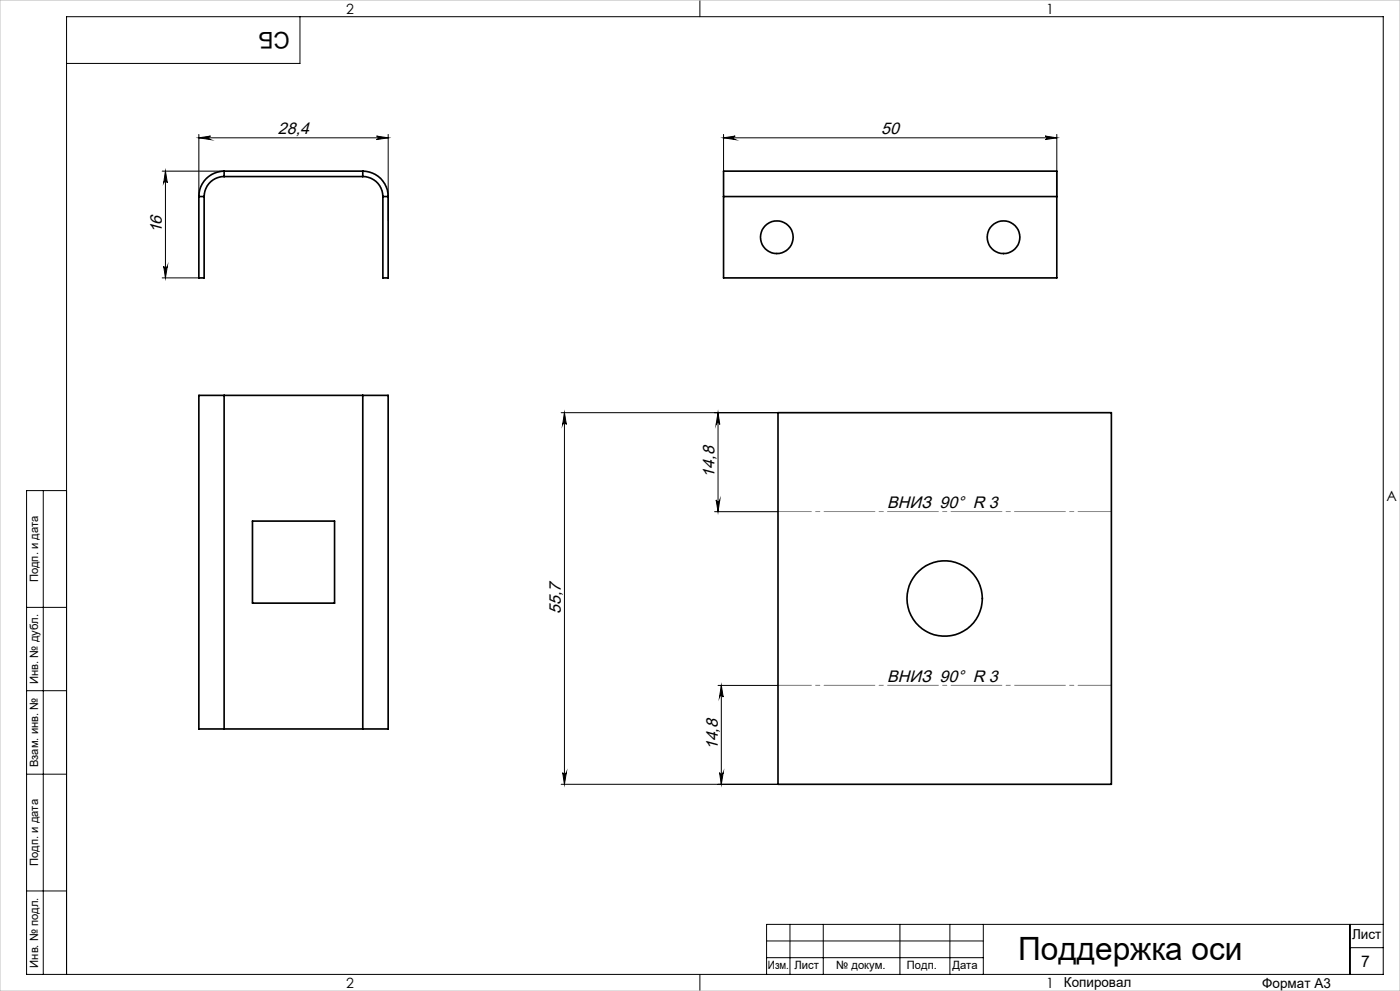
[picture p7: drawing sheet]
<svg xmlns="http://www.w3.org/2000/svg" width="420mm" height="297mm" viewBox="0 0 420 297" stroke-linecap="round" stroke-linejoin="round" font-family="sans-serif">
<g fill="none" stroke="#000" stroke-width=".3">
<path d="M90 5v14h-70M210 0v5M48.6 51.3h18.6M49.6 51.3l.6 3.5a.55 .55 0 0 0-.5-.5 .55 .55 0 0 0-.6 .5zM49.6 51.3v32M59.7 41.3l3.4-.5a.53 .53 0 0 0-.5 .5 .53 .53 0 0 0 .5 .5zM59.7 41.3h56.8M59.7 40.3v18.6M113 40.8l3.5 .5-3.5 .5a.53 .53 0 0 0 .5-.5 .53 .53 0 0 0-.5-.5zM116.5 40.3v25.9M217.1 41.3l3.5-.5a.53 .53 0 0 0-.5 .5 .53 .53 0 0 0 .5 .5zM217.1 40.3v18.6"/>
<path d="M217.1 41.3h99.9M313.5 40.8l3.5 .5-3.5 .5a.53 .53 0 0 0 .5-.5 .53 .53 0 0 0-.5-.5zM317 40.3v18.6M49.1 79.8a.55 .55 0 0 0 .6 .5 .55 .55 0 0 0 .5-.5l-.6 3.5zM48.6 83.3h11.1M168.3 123.7h65.1M169.3 123.7v111.4M169.3 123.7l.6 3.5a.55 .55 0 0 0-.5-.5 .55 .55 0 0 0-.6 .5zM215.4 123.7v29.6M215.4 123.7l.5 3.5a.55 .55 0 0 0-.5-.5 .55 .55 0 0 0-.6 .5zM13 147v145M20 147h-12v145h407v-287h-395v287"/>
<path d="M214.4 153.3h19M214.8 149.8a.55 .55 0 0 0 .6 .6 .55 .55 0 0 0 .5-.6l-.5 3.5zM8 182h12M8 207h12M215.4 205.4h18M216.4 205.4v29.7M216.4 205.4l.6 3.5a.55 .55 0 0 0-.6-.5 .55 .55 0 0 0-.5 .5zM8 232h12M168.3 235.1h65.1M168.8 231.6a.55 .55 0 0 0 .6 .5 .55 .55 0 0 0 .5-.5l-.6 3.5zM215.9 231.6a.55 .55 0 0 0 .5 .5 .55 .55 0 0 0 .6-.5l-.6 3.5zM8 267h12"/>
<path d="M237 277v15M247 277v15M270 277v15M285 277v15M295 277v15M405 277v15M415 277h-185v15M210 292v5M230 282h65M230 287h65M405 284h10"/>
</g>
<path d="M233.4 153.3h100M333.4 205.4h-100" fill="none" stroke="#808080" stroke-width=".3" stroke-dasharray="15.2 1.3 1.3 1.3" stroke-dashoffset="5.2"/>
<path d="M0 0h420v297h-420z" fill="none" stroke="#c0c0c0" stroke-width=".3"/>
<g fill="#000">
<path d="M113 40.8l3.5 .5-3.5 .5a.53 .53 0 0 0 .5-.5 .53 .53 0 0 0-.5-.5zM59.7 41.3l3.4-.5a.53 .53 0 0 0-.5 .5 .53 .53 0 0 0 .5 .5z"/>
<path d="M313.5 40.8l3.5 .5-3.5 .5a.53 .53 0 0 0 .5-.5 .53 .53 0 0 0-.5-.5zM217.1 41.3l3.5-.5a.53 .53 0 0 0-.5 .5 .53 .53 0 0 0 .5 .5z"/>
<path d="M49.1 79.8a.55 .55 0 0 0 .6 .5 .55 .55 0 0 0 .5-.5l-.6 3.5zM49.6 51.3l.6 3.5a.55 .55 0 0 0-.5-.5 .55 .55 0 0 0-.6 .5z"/>
<path d="M214.8 149.8a.55 .55 0 0 0 .6 .6 .55 .55 0 0 0 .5-.6l-.5 3.5zM215.4 123.7l.5 3.5a.55 .55 0 0 0-.5-.5 .55 .55 0 0 0-.6 .5zM215.9 231.6a.55 .55 0 0 0 .5 .5 .55 .55 0 0 0 .6-.5l-.6 3.5zM216.4 205.4l.6 3.5a.55 .55 0 0 0-.6-.5 .55 .55 0 0 0-.5 .5zM168.8 231.6a.55 .55 0 0 0 .6 .5 .55 .55 0 0 0 .5-.5l-.6 3.5zM169.3 123.7l.6 3.5a.55 .55 0 0 0-.5-.5 .55 .55 0 0 0-.6 .5z"/>
</g>
<g fill="none" stroke="#000" stroke-width=".5">
<path d="M59.7 58.9h1.5M59.7 58.9v24.4h1.5v-24.4M67.2 51.3a7.6 7.6 0 0 0-7.5 7.6M67.2 52.9a6 6 0 0 0-6 6M67.2 51.3v1.6M67.2 51.3h41.6M67.2 52.9h41.6M108.8 52.9a6 6 0 0 1 6.1 6M108.8 51.3a7.6 7.6 0 0 1 7.7 7.6M108.8 51.3v1.6M114.9 58.9h1.6M114.9 58.9v24.4h1.6v-24.4"/>
<path d="M217.1 58.9v-7.6h99.9v7.6M217.1 58.9h99.9M217.1 58.9v24.4h99.9v-24.4M67.2 118.5h-7.5v100h7.5M67.2 118.5v100M67.2 118.5h41.6M108.8 118.5h7.7v100h-7.7M108.8 118.5v100M233.4 123.7h100v111.4h-100zM75.7 156.2h24.7v24.6h-24.7zM67.2 218.5h41.6"/>
<circle cx="233.1" cy="71.1" r="4.9"/>
<circle cx="301.1" cy="71.1" r="4.9"/>
<circle cx="283.4" cy="179.4" r="11.3"/>
</g>
<text font-size="9.6" x="305.4" y="287.8">Поддержка оси</text>
<text font-size="6.9" x="86.9" y="9.4" transform="rotate(-180 86.9 9.4)">СБ</text>
<g font-size="5">
<text x="83.4" y="40.2">28,4</text>
<text x="264.4" y="40.2">50</text>
<text x="48.6" y="70" transform="rotate(-90 48.6 70)">16</text>
<text x="214.3" y="143.2" transform="rotate(-90 214.3 143.2)">14,8</text>
<text x="266.2" y="152.2">ВНИЗ 90° R 3</text>
<text x="168.3" y="184" transform="rotate(-90 168.3 184)">55,7</text>
<text x="266.2" y="204.3">ВНИЗ 90° R 3</text>
<text x="215.4" y="224.9" transform="rotate(-90 215.4 224.9)">14,8</text>
</g>
<text font-size="4.8" x="408.3" y="289.7">7</text>
<g font-size="4.2">
<text x="103.8" y="4.2">2</text>
<text x="313.8" y="4.2">1</text>
<text x="415.9" y="150.2">A</text>
<text x="103.8" y="296.2">2</text>
<text x="313.8" y="296.2">1</text>
</g>
<g font-size="4.1">
<text x="405.6" y="281.5">Лист</text>
<text x="319.2" y="295.9">Копировал</text>
<text x="378.7" y="296">Формат А3</text>
</g>
<g font-size="3.4">
<text x="11.4" y="174.5" transform="rotate(-90 11.4 174.5)">Подп. и дата</text>
<text x="11.4" y="205" transform="rotate(-90 11.4 205)">Инв. № дубл.</text>
<text x="11.4" y="229.9" transform="rotate(-90 11.4 229.9)">Взам. инв. №</text>
<text x="11.4" y="259.5" transform="rotate(-90 11.4 259.5)">Подп. и дата</text>
<text x="11.4" y="290" transform="rotate(-90 11.4 290)">Инв. № подл.</text>
<text x="230.4" y="290.4">Изм.</text>
<text x="238.3" y="290.4">Лист</text>
<text x="250.9" y="290.4">№ докум.</text>
<text x="272.1" y="290.4">Подп.</text>
<text x="285.7" y="290.5">Дата</text>
</g>
</svg>
